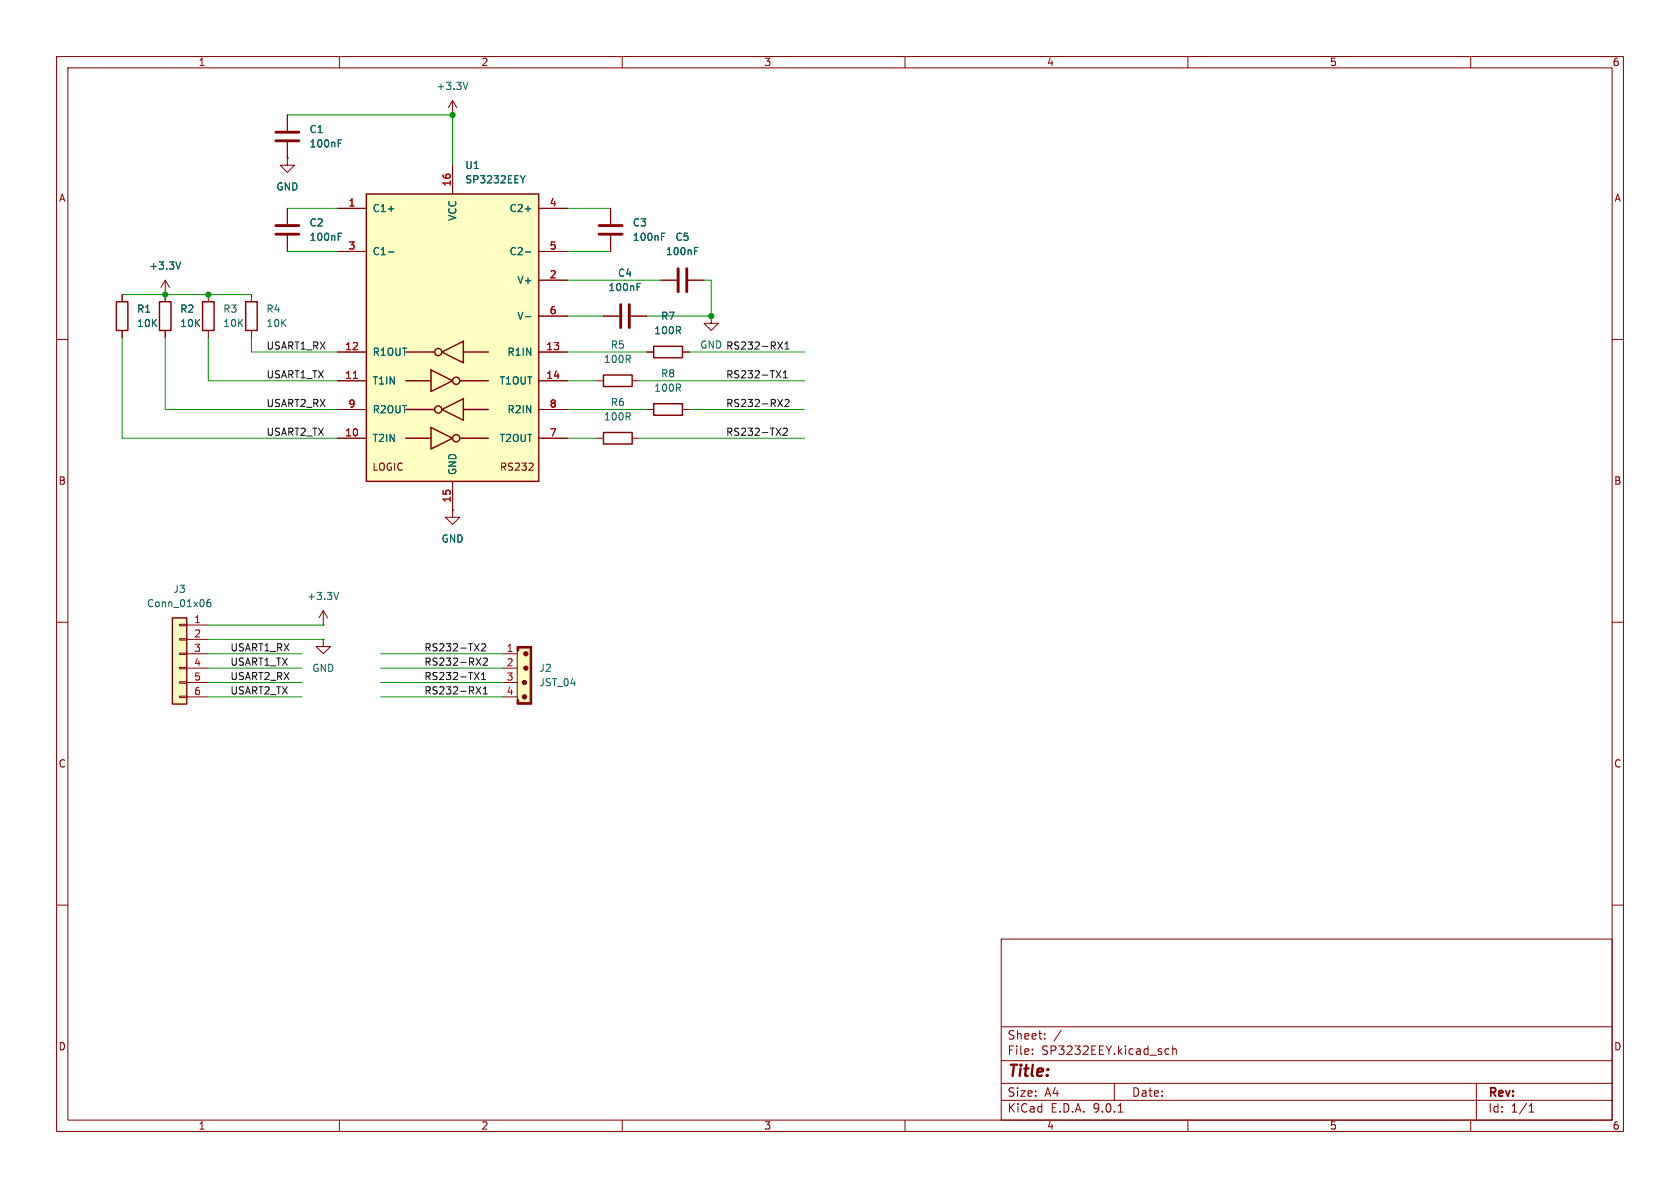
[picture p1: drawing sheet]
<svg xmlns="http://www.w3.org/2000/svg" width="297mm" height="210mm" viewBox="0 0 297 210" stroke-linecap="round" stroke-linejoin="round" font-family="sans-serif">
<g fill="none" stroke="#840000" stroke-width=".18">
<path d="M10 10h277v190h-277zM12 12h273v186h-273zM60 10v2M110 10v2M160 10v2M210 10v2M260 10v2M50.8 27.9v1.3h1.3l-1.3 1.3-1.3-1.3h1.3M50.8 27.9h.1M10 60h2M105.4 77.5h1.3M111.8 77.5h1.2"/>
<path d="M285 60h2M10 110h2M285 110h2M10 160h2M177 166h108v32h-108zM285 160h2M60 198v2M110 198v2M160 198v2M177 194.5h108M177 191.5h108M177 187.5h108"/>
<path d="M177 181.5h108M182.5 186.3v.1M182.5 185.5v.1M184.7 183.6v.1M184.7 182.8v.1M187.6 182.1l-1.3 2M197 191.5v3M197.7 196.6h.8M206.1 186.3h.6M206.1 185.5h.6M207.3 185.5l.2-.1 .4 .1 .1 .9M207.3 184.9v1.5"/>
<path d="M210 198v2M260 198v2M261 191.5v6.5M270.3 196.6h.9M270.3 195.5l.4-.4v1.5"/>
</g>
<path d="M106.7 76.5h5.1v2h-5.1z" fill="none" stroke="#840000" stroke-width=".25"/>
<path d="M64.8 34.3h30.4v50.8h-30.4z" fill="#ffffc2"/>
<g fill="none" stroke="#840000" stroke-width=".25">
<path d="M64.8 34.3h30.4v50.8h-30.4zM20.6 53.3h2v5.1h-2zM28.2 53.3h2v5.1h-2zM35.8 53.3h2v5.1h-2zM43.4 53.3h2.1v5.1h-2.1zM71.8 67.3h4.4M71.8 77.5h4.4M71.8 62.2h5M71.8 72.4h5M76.2 65.4l3.8 1.9-3.8 1.9zM76.2 75.6l3.8 1.9-3.8 1.9zM78.1 62.2l3.8-1.9v3.8z"/>
<path d="M78.1 72.4l3.8-1.9v3.8zM81.3 67.3h5.1M81.3 77.5h5.1M81.9 62.2h4.5M81.9 72.4h4.5M106.7 66.3h5.1v2h-5.1zM115.6 71.4h5v2h-5zM115.6 61.2h5v2h-5z"/>
<circle cx="77.5" cy="62.2" r=".63"/>
<circle cx="77.5" cy="72.4" r=".63"/>
<circle cx="80.6" cy="67.3" r=".63"/>
<circle cx="80.6" cy="77.5" r=".63"/>
</g>
<g fill="none" stroke="#840000" stroke-width=".18">
<path d="M80 17.8v2.5M80 17.8l-.8 1.3M80 17.8l.8 1.3M50.8 20.3v2.8M50.8 25.1v2.8M50.8 36.8v2.8M59.7 36.8h5.1M80 20.3h.1M80 29.2v5.1M95.2 36.8h5.1M107.9 36.8v2.8M21.6 52.1v1.2"/>
<path d="M21.6 58.4v1.3M29.2 52.1h.1M29.2 49.5v3.8M29.2 58.4v1.3M29.2 49.5l-.8 1.3M29.2 49.5l.8 1.3M36.8 52.1v1.2M36.8 58.4v1.3M44.4 52.1v1.2M44.4 58.4v1.3M50.8 41.7v2.8M59.7 44.5h5.1"/>
<path d="M95.2 44.5h5.1M95.2 49.5h5.1M95.2 55.9h5.1M106.7 55.9h2.8M107.9 41.7v2.8M111.5 55.9h2.8M116.8 49.5h2.8M121.7 49.5h2.8M125.7 55.9v1.3h1.3l-1.3 1.2-1.2-1.2h1.2M125.7 55.9h.1M59.7 62.2h5.1M59.7 67.3h5.1"/>
<path d="M59.7 72.4h5.1M59.7 77.5h5.1M95.2 62.2h5.1M95.2 67.3h5.1M95.2 72.4h5.1M95.2 77.5h5.1M105.4 67.3h1.3M111.8 67.3h1.2M114.3 62.2h1.3M114.3 72.4h1.3M120.6 62.2h1.3M120.6 72.4h1.3"/>
<path d="M80 90.2v1.2h1.3l-1.3 1.3-1.3-1.3h1.3M80 90.2h.1M80 85.1v5.1M93.5 83.1h.8M94.2 82v.4M57.1 110.5h.1M57.1 113v1.3h1.3l-1.3 1.3-1.2-1.3h1.2M57.1 113h.1M57.1 108l-.7 1.2M57.1 108l.8 1.2M57.1 108v2.5"/>
</g>
<g fill="none" stroke="#006464" stroke-width=".18">
<path d="M82.7 14.5l-.4 1.3M59.8 25.3h.4M59.8 24.7h.6M68.7 36.9h.9M92.8 31.1l-.4 .6M92.9 36.9h.9M31.9 46.3l-.4 1.3M59.8 41.8h.4M59.8 41.2h.6M68.7 44.5h.9M92.9 44.5h.9M92.9 56h.9"/>
<path d="M112.6 50.7h.5M112.6 50.1h.6M117 41.8h.4M117 41.2h.6M122.8 44.4h.4M122.8 43.8h.6M59.9 104.7l-.5 1.3"/>
</g>
<path d="M62.5 66.9h.7" fill="none" stroke="#a90000" stroke-width=".18"/>
<path d="M48.8 39.9h4M48.8 24.9h4M48.8 23.4h4M105.9 39.9h4.1M48.8 41.4h4M105.9 41.4h4.1M109.7 53.8v4.1M111.3 53.8v4.1M119.9 47.5v4.1M121.4 47.5v4.1" fill="none" stroke="#840000" stroke-width=".51"/>
<path d="M30.5 109.2h2.5v15.3h-2.5z" fill="#ffffc2"/>
<path d="M30.5 109.2h2.5v15.3h-2.5z" fill="none" stroke="#840000" stroke-width=".25"/>
<path d="M31.7 110.4h1.3v.2h-1.3zM31.7 112.9h1.3v.3h-1.3zM31.7 115.4h1.3v.3h-1.3zM31.7 118h1.3v.2h-1.3zM33 110.5h3.8M33 113h3.8M33 115.6h3.8M33 118.1h3.8M31.7 120.5h1.3v.3h-1.3zM31.7 123.1h1.3v.2h-1.3zM33 120.7h3.8M33 123.2h3.8" fill="none" stroke="#840000" stroke-width=".18"/>
<path d="M37.2 106l-.4 .1a.86 .86 0 0 0 0 1.2l.4-.2 .1-.4-.3-.2h-.2l-.2 .2" fill="none" stroke="#006464" stroke-width=".18"/>
<path d="M91.4 114.3h2.6v10.2h-2.6z" fill="#ffffc2"/>
<g fill="none" stroke="#840000" stroke-width=".18">
<path d="M50.8 27.9h.1M50.8 20.3v2.8M50.8 25.1v2.8M50.8 36.8v2.8M59.7 36.8h5.1M80 29.2v5.1M95.2 36.8h5.1M107.9 36.8v2.8M21.6 52.1v1.2M21.6 58.4v1.3M29.2 52.1h.1M29.2 52.1v1.2"/>
<path d="M29.2 58.4v1.3M50.8 41.7v2.8M59.7 44.5h5.1M95.2 55.9h5.1M95.2 49.5h5.1M95.2 44.5h5.1M106.7 55.9h2.8M107.9 41.7v2.8M111.5 55.9h2.8M116.8 49.5h2.8M121.7 49.5h2.8M59.7 62.2h5.1"/>
<path d="M59.7 67.3h5.1M59.7 72.4h5.1M59.7 77.5h5.1M95.2 62.2h5.1M95.2 67.3h5.1M95.2 72.4h5.1M95.2 77.5h5.1M114.3 62.2h1.3M120.6 62.2h1.3M80 90.2h.1M80 85.1v5.1M88.9 115.6h2.5"/>
<path d="M88.9 118.1h2.5M91.4 114.3h2.6v10.2h-2.6zM88.9 120.7h2.5M88.9 123.2h2.5"/>
</g>
<g fill="#840000" stroke="#840000" stroke-width=".18">
<path d="M91.4 123.7h.3v.5h2v-.5h.3v.8h-2.6z"/>
<path d="M93.7 115.1h.3v8.6h-.3z"/>
<path d="M91.4 114.3h2.6v.8h-.3v-.5h-2v.5h-.3z"/>
<circle cx="92.7" cy="120.7" r=".38"/>
<circle cx="92.7" cy="123.2" r=".38"/>
<circle cx="93" cy="115.6" r=".38"/>
<circle cx="93" cy="118.1" r=".38"/>
</g>
<g fill="none" stroke="#0f0f0f" stroke-width=".18">
<path d="M137.2 65.5l.8 1.3M137.2 75.7l.8 1.3M137.5 60.4l.8 1.3M137.5 70.6l.8 1.3M138 65.5l-.8 1.3M138 75.7l-.8 1.3M138.3 60.4l-.8 1.3M138.3 70.6l-.8 1.3M138.5 66.8h.7M138.5 65.9l.3-.4v1.3M138.5 75.8l.5-.1 .2 .4-.8 .9h.8M138.8 61.7h.7"/>
<path d="M138.8 60.8l.3-.4v1.3M138.8 70.7l.5-.1 .2 .4-.8 .9h.8M83.9 118.9l.8 1.2M83.9 113.8l.8 1.3M84.2 116.3l.8 1.3M84.7 118.9l-.8 1.2M84.7 113.8l-.8 1.3M85 116.3l-.8 1.3M85.1 119.2l.4-.3v1.2M85.1 113.9l.5-.1 .3 .4-.8 .9h.8M85.4 116.4l.5-.1 .3 .4-.8 .9h.8M84.2 121.4l.8 1.3"/>
<path d="M85 121.4l-.8 1.3M85.1 120.1h.8M85.4 122.7h.8M85.4 121.8l.4-.4v1.3"/>
</g>
<g fill="none" stroke="#009600" stroke-width=".18">
<path d="M50.8 36.8h8.9M50.8 20.3h29.2v8.9M100.3 36.8h7.6M21.6 59.7v17.8h38.1M21.6 52.1h22.8M29.2 59.7v12.7h30.5M36.8 59.7v7.6h22.9M44.4 59.7v2.5h15.3M50.8 44.5h8.9M100.3 49.5h16.5M100.3 44.5h7.6M100.3 55.9h6.4"/>
<path d="M124.5 49.5h1.2v6.4h-11.4M100.3 72.4h14M100.3 67.3h5.1M100.3 77.5h5.1M100.3 62.2h14M113 67.3h29.2M113 77.5h29.2M121.9 72.4h20.3M121.9 62.2h20.3M36.8 113h20.3M36.8 110.5h20.3M36.8 115.6h16.5"/>
<path d="M36.8 118.1h16.5M67.3 115.6h21.6M67.3 118.1h21.6M36.8 123.2h16.5M36.8 120.7h16.5M67.3 123.2h21.6M67.3 120.7h21.6"/>
</g>
<g fill="none" stroke="#006464" stroke-width=".18">
<path d="M59.8 25.3h.4M59.8 24.7h.6M68.7 36.9h.9M92.8 31.1l-.4 .6M92.9 36.9h.9M31.9 46.3l-.4 1.3M59.8 41.8h.4M59.8 41.2h.6M68.7 44.5h.9M92.9 44.5h.9M92.9 56h.9M112.6 50.7h.5"/>
<path d="M112.6 50.1h.6M117 41.8h.4M117 41.2h.6M122.8 44.4h.4M122.8 43.8h.6"/>
</g>
<path d="M62.5 66.9h.7" fill="none" stroke="#a90000" stroke-width=".18"/>
<g fill="#009600" stroke="#009600" stroke-width=".18">
<circle cx="125.7" cy="55.9" r=".46"/>
<circle cx="80" cy="20.3" r=".46"/>
<circle cx="29.2" cy="52.1" r=".46"/>
<circle cx="36.8" cy="52.1" r=".46"/>
</g>
<text font-size="2.8" fill="#840000" x="178" y="190.9">Title:</text>
<g font-size="2.1" fill="#840000">
<text x="178" y="184">Sheet:</text>
<text x="178" y="186.7">File:</text>
<text x="184.1" y="186.7">SP3232EEY.kicad_sch</text>
<text x="178" y="196.9">KiCad</text>
<text x="178" y="194.1">Size:</text>
<text x="184.7" y="194.1">A4</text>
<text x="185.7" y="196.9">E.D.A.</text>
<text x="193.3" y="196.9">9.0.1</text>
<text x="200" y="194.1">Date:</text>
<text x="263" y="194.3">Rev:</text>
<text x="263" y="196.9">Id:</text>
<text x="267.1" y="196.9">1/1</text>
</g>
<g font-size="1.8" fill="#840000">
<text x="35" y="11.9">1</text>
<text x="85" y="11.9">2</text>
<text x="135" y="11.9">3</text>
<text x="185" y="11.9">4</text>
<text x="235" y="11.9">5</text>
<text x="285" y="11.9">6</text>
<text x="10.3" y="35.9">A</text>
<text x="285.3" y="35.9">A</text>
<text x="65.7" y="83.4">LOGIC</text>
<text x="88.3" y="83.4">RS232</text>
<text x="10.3" y="85.9">B</text>
<text x="285.3" y="85.9">B</text>
<text x="10.3" y="135.9">C</text>
<text x="285.3" y="135.9">C</text>
<text x="10.3" y="185.9">D</text>
<text x="285.3" y="185.9">D</text>
<text x="35" y="199.9">1</text>
<text x="85" y="199.9">2</text>
<text x="135" y="199.9">3</text>
<text x="185" y="199.9">4</text>
<text x="235" y="199.9">5</text>
<text x="285" y="199.9">6</text>
</g>
<g font-size="1.8" fill="#006464">
<text x="77.1" y="16.1">+3.3V</text>
<text x="54.6" y="23.7">C1</text>
<text x="54.6" y="26.3">100nF</text>
<text x="48.8" y="33.9">GND</text>
<text x="82.2" y="32.6">SP3232EEY</text>
<text x="82.2" y="30.1">U1</text>
<text x="54.6" y="40.2">C2</text>
<text x="65.8" y="37.7">C1+</text>
<text x="80.9" y="39.1" transform="rotate(-90 80.9 39.1)">VCC</text>
<text x="90" y="37.7">C2+</text>
<text x="111.8" y="40.2">C3</text>
<text x="26.3" y="47.9">+3.3V</text>
<text x="54.6" y="42.8">100nF</text>
<text x="65.8" y="45.3">C1-</text>
<text x="90" y="45.3">C2-</text>
<text x="111.8" y="42.8">100nF</text>
<text x="117.6" y="45.3">100nF</text>
<text x="119.3" y="42.8">C5</text>
<text x="91.4" y="50.4">V+</text>
<text x="107.5" y="51.7">100nF</text>
<text x="109.1" y="49.1">C4</text>
<text x="24.1" y="55.5">R1</text>
<text x="24.1" y="58">10K</text>
<text x="31.8" y="55.5">R2</text>
<text x="31.8" y="58">10K</text>
<text x="39.4" y="55.5">R3</text>
<text x="39.4" y="58">10K</text>
<text x="47" y="55.5">R4</text>
<text x="47" y="58">10K</text>
<text x="91.4" y="56.7">V-</text>
<text x="115.6" y="59.3">100R</text>
<text x="116.8" y="56.7">R7</text>
<text x="65.8" y="63.1">R1OUT</text>
<text x="89.6" y="63.1">R1IN</text>
<text x="106.7" y="64.4">100R</text>
<text x="107.9" y="61.8">R5</text>
<text x="65.8" y="68.2">T1IN</text>
<text x="88.2" y="68.2">T1OUT</text>
<text x="107.9" y="72">R6</text>
<text x="115.6" y="69.4">100R</text>
<text x="116.8" y="66.9">R8</text>
<text x="65.8" y="73.3">R2OUT</text>
<text x="89.6" y="73.3">R2IN</text>
<text x="106.7" y="74.5">100R</text>
<text x="65.8" y="78.3">T2IN</text>
<text x="88.2" y="78.3">T2OUT</text>
<text x="80.9" y="84.1" transform="rotate(-90 80.9 84.1)">GND</text>
<text x="78" y="96.1">GND</text>
<text x="25.9" y="107.5">Conn_01x06</text>
<text x="30.6" y="105">J3</text>
<text x="54.2" y="106.3">+3.3V</text>
<text x="55.1" y="119">GND</text>
<text x="95.3" y="119">J2</text>
<text x="95.3" y="121.5">JST_04</text>
</g>
<g font-size="1.8" fill="#a90000">
<text x="79.8" y="33.1" transform="rotate(-90 79.8 33.1)">16</text>
<text x="61.5" y="36.6">1</text>
<text x="97.1" y="36.6">4</text>
<text x="61.5" y="44.2">3</text>
<text x="97.1" y="44.2">5</text>
<text x="97.1" y="49.3">2</text>
<text x="97.1" y="55.6">6</text>
<text x="60.9" y="62">12</text>
<text x="96.5" y="62">13</text>
<text x="60.9" y="67.1">11</text>
<text x="96.5" y="67.1">14</text>
<text x="60.9" y="77.2">10</text>
<text x="61.5" y="72.1">9</text>
<text x="97.1" y="72.1">8</text>
<text x="97.1" y="77.2">7</text>
<text x="79.8" y="88.9" transform="rotate(-90 79.8 88.9)">15</text>
<text x="34.2" y="110.2">1</text>
<text x="34.2" y="112.8">2</text>
<text x="34.2" y="115.3">3</text>
<text x="34.2" y="117.9">4</text>
<text x="89.5" y="115.3">1</text>
<text x="89.5" y="117.9">2</text>
<text x="34.2" y="120.4">5</text>
<text x="34.2" y="122.9">6</text>
<text x="89.5" y="120.4">3</text>
<text x="89.5" y="122.9">4</text>
</g>
<g font-size="1.8" fill="#0f0f0f">
<text x="47" y="61.9">USART1_RX</text>
<text x="123.7" y="61.8">GND RS232-RX1</text>
<text x="47" y="67">USART1_TX</text>
<text x="128.3" y="67">RS232-TX1</text>
<text x="47" y="72">USART2_RX</text>
<text x="47" y="77.1">USART2_TX</text>
<text x="128.3" y="77.1">RS232-TX2</text>
<text x="128.3" y="72">RS232-RX2</text>
<text x="40.6" y="115.2">USART1_RX</text>
<text x="40.6" y="117.8">USART1_TX</text>
<text x="74.9" y="117.8">RS232-RX2</text>
<text x="74.9" y="115.2">RS232-TX2</text>
<text x="40.6" y="120.3">USART2_RX</text>
<text x="40.6" y="122.8">USART2_TX</text>
<text x="74.9" y="122.8">RS232-RX1</text>
<text x="74.9" y="120.3">RS232-TX1</text>
</g>
</svg>
